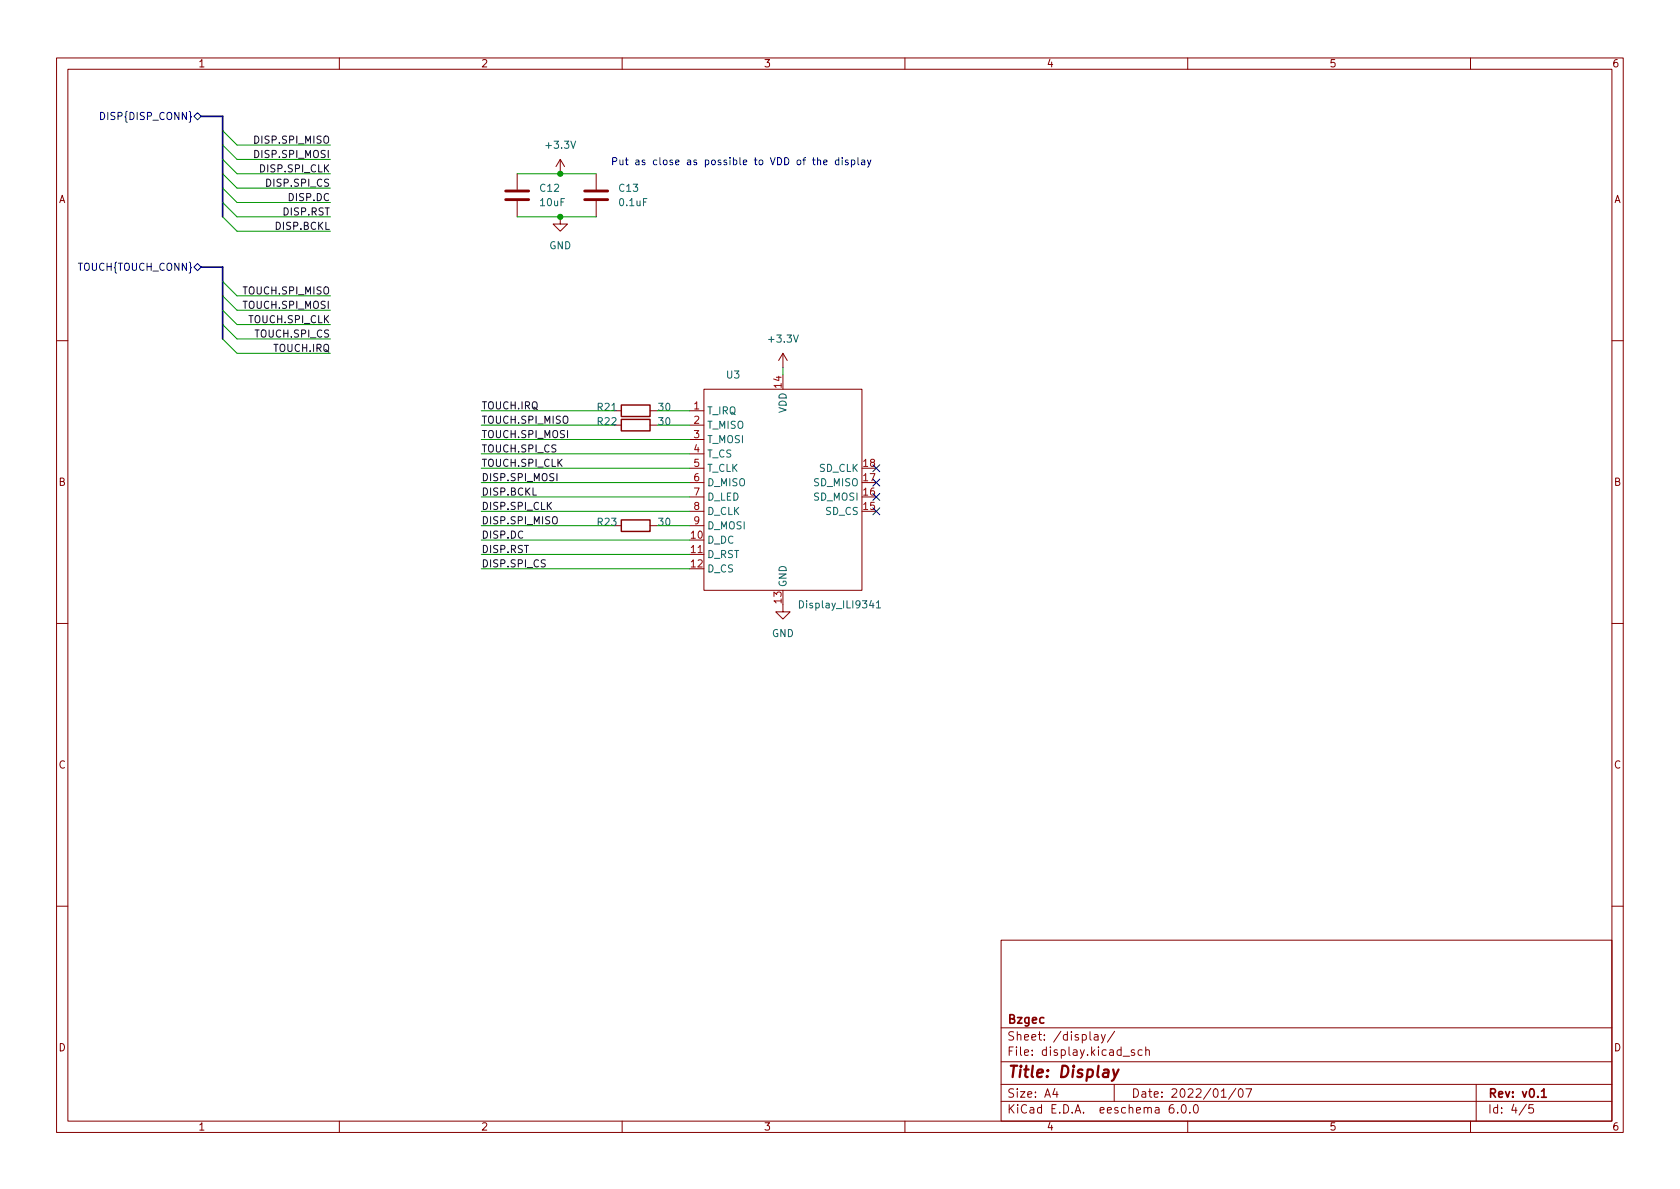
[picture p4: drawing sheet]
<svg xmlns="http://www.w3.org/2000/svg" width="297mm" height="210mm" viewBox="0 0 297 210" stroke-linecap="round" stroke-linejoin="round" font-family="sans-serif">
<g fill="none" stroke="#840000" stroke-width=".18">
<path d="M10 10.2h277v190.1h-277zM12 12.2h273v186.1h-273zM60 10.2v2M110 10.2v2M160 10.2v2M210 10.2v2M260 10.2v2M91.4 30.7v2.8M91.4 35.6v2.7M99.1 38.3v1.3h1.2l-1.2 1.3-1.3-1.3h1.3M99.1 28.2l-.8 1.3M99.1 28.2v2.5"/>
<path d="M99.1 28.2l.7 1.3M105.4 30.7v2.8M105.4 35.6v2.7M10 60.2h2M108.6 75.2h1.3M108.6 72.6h1.3M114.9 75.2h1.3M114.9 72.6h1.3M121.9 75.2h2.6M121.9 72.6h2.6M121.9 77.7h2.6M124.5 68.8h27.9v35.6h-27.9z"/>
<path d="M138.4 62.5l-.7 1.2M138.4 62.5v2.5M138.4 62.5l.8 1.2M285 60.2h2M108.6 93h1.3M114.9 93h1.3M121.9 93h2.6M121.9 98h2.6M121.9 80.3h2.6M121.9 82.8h2.6M121.9 85.3h2.6M121.9 87.9h2.6"/>
<path d="M121.9 90.4h2.6M10 110.2h2M138.4 106.9v1.3h1.3l-1.3 1.3-1.2-1.3h1.2M285 110.2h2M10 160.2h2M177 166.3h108v32h-108zM285 160.2h2M60 198.3v2M110 198.3v2M160 198.3v2M177 194.8h108M177 191.8h108"/>
<path d="M177 187.8h108M177 181.8h108M186.5 192.5l-.4 1h1M186.9 193v1M193.5 183h.6v.9M194.1 183.3l-.5 .1a.29 .29 0 0 0-.2 .2 .29 .29 0 0 0 .2 .3h.5M194.7 182.9l.4 1M195.4 182.9l-.5 1.4-.2 .1M197 191.8v3M197.1 182.4l-1.3 1.9M198.6 186.8h1.1M200.6 185.7l-.4-.1-.2 .2 .1 .3 .5 .1v.4h-.6"/>
<path d="M201.9 185.7l-.4-.1-.3 .3v.4l.2 .3h.5M202.6 185.8l.2-.2 .3 .1 .1 .9M202.6 185.1v1.5M207.4 195.3a.59 .59 0 0 0-.7 .7v.5l.2 .3h.4l.2-.1 .1-.5-.2-.2-.4-.1-.3 .3M208.2 196.7v.1M209.1 195.4l.1-.1a.81 .81 0 0 1 .6 .7 .81 .81 0 0 1-.3 .8h-.1a.81 .81 0 0 1-.6-.6 .81 .81 0 0 1 .3-.8zM210 198.3v2M210.4 196.7v.1M211.1 195.5l.3-.2a.81 .81 0 0 1 .5 .7 .81 .81 0 0 1-.3 .8h-.1a.81 .81 0 0 1-.4-1.3zM215.9 194h.9M218.5 192.5l-1.3 1.9M219.1 192.6l.2-.1a.81 .81 0 0 1 .6 .7 .81 .81 0 0 1-.3 .8h-.2a.81 .81 0 0 1-.5-.6 .81 .81 0 0 1 .2-.8z"/>
<path d="M220.3 192.5h1l-.7 1.5M260 198.3v2M261 191.8v6.5M269.9 195.3l-1.3 1.9M271.1 195.3h-.7l-.1 .7 .2-.1 .5 .1 .2 .2-.1 .5-.2 .1-.6-.1"/>
</g>
<path d="M272.6 193l.4-.5v1.5M272.6 194h.8" fill="none" stroke="#840000" stroke-width=".3"/>
<path d="M196.8 189.1l.3 1.4M197.8 189.1l-.9 1.8-.3 .2" fill="none" stroke="#840000" stroke-width=".4"/>
<path d="M109.9 74.2h5v2h-5zM109.9 71.6h5v2.1h-5zM109.9 91.9h5v2.1h-5z" fill="none" stroke="#840000" stroke-width=".25"/>
<path d="M89.4 35.3h4.1M89.4 33.8h4.1M103.4 35.3h4M103.4 33.8h4" fill="none" stroke="#840000" stroke-width=".51"/>
<path d="M141.4 106.2a.64 .64 0 0 1 .7 .7 .64 .64 0 0 1-.7 .6zM155 106.6l.3-.4v1.3M155 107.5h.7" fill="none" stroke="#006464" stroke-width=".18"/>
<path d="M17.8 19.9a.64 .64 0 0 1 .7 .6 .64 .64 0 0 1-.7 .6zM34.9 19.9l.7 .7-.7 .6-.6-.6zM34.3 47.2l.6-.6 .7 .6-.7 .7zM154.3 84.7l1.2 1.2M154.3 89.8l1.2 1.2M154.3 82.2l1.2 1.2M154.3 87.3l1.2 1.2M155.5 84.7l-1.2 1.2M155.5 89.8l-1.2 1.2M155.5 82.2l-1.2 1.2M155.5 87.3l-1.2 1.2" fill="none" stroke="#000084" stroke-width=".18"/>
<g fill="none" stroke="#0000c2" stroke-width=".18">
<path d="M144.6 28.4l.1-.1 .3 .1 .1 .7M145.6 28.7l.6-.1v-.2l-.4-.1-.2 .2 .1 .6h.5M148.3 28.4l-.4-.1-.2 .2 .1 .6h.5M148.3 27.9v1.2M148.9 27.9v.1M148.9 28.3v.8M149.9 28.4l-.3-.1-.1 .2v.2l.4 .1v.3h-.4M150.5 28.4l.4-.1 .2 .2-.1 .6h-.5M150.5 28.3v1.3M151.7 27.9v1.1l.2 .1M152.4 28.4h.4l.1 .7M152.9 28.6l-.4 .1-.2 .1 .2 .3h.4"/>
<path d="M153.4 28.3l.3 .8M154 28.3l-.4 1.1-.2 .2"/>
</g>
<path d="M35.6 20.6h3.8v17.7M35.6 47.2h3.8v12.7" fill="none" stroke="#000084" stroke-width=".3"/>
<g fill="none" stroke="#009600" stroke-width=".18">
<path d="M39.4 35.8l2.5 2.5h16.5M39.4 38.3l2.5 2.6h16.5M39.4 28.2l2.5 2.5h16.5M39.4 30.7l2.5 2.6h16.5M39.4 33.3l2.5 2.5h16.5M39.4 25.6l2.5 2.6h16.5M39.4 23.1l2.5 2.5h16.5M91.4 38.3h14M91.4 30.7h14M39.4 57.4l2.5 2.5h16.5M39.4 59.9l2.5 2.6h16.5M39.4 52.3l2.5 2.6h16.5"/>
<path d="M39.4 54.9l2.5 2.5h16.5M39.4 49.8l2.5 2.5h16.5M85.1 72.6h23.5M85.1 75.2h23.5M85.1 77.7h36.8M116.2 72.6h5.7M116.2 75.2h5.7M138.4 65v1.3M85.1 82.8h36.8M85.1 85.3h36.8M85.1 93h23.5M85.1 95.5h36.8"/>
<path d="M85.1 87.9h36.8M85.1 98h36.8M85.1 90.4h36.8M85.1 80.3h36.8M116.2 93h5.7M85.1 100.6h36.8"/>
</g>
<g fill="#009600" stroke="#009600" stroke-width=".18">
<circle cx="99.1" cy="30.7" r=".46"/>
<circle cx="99.1" cy="38.3" r=".46"/>
</g>
<text font-size="2.8" fill="#840000" x="178" y="190.6">Title: Display</text>
<g font-size="2.1" fill="#840000">
<text x="178" y="184">Sheet: /display/</text>
<text x="178" y="181">Bzgec</text>
<text x="178" y="186.7">File: display.kicad_sch</text>
<text x="178" y="196.9">KiCad E.D.A. eeschema 6.0.0</text>
<text x="178" y="194.1">Size: A4</text>
<text x="200" y="194.1">Date: 2022/01/07</text>
<text x="263" y="194.1">Rev: v0.1</text>
<text x="263" y="196.9">Id: 4/5</text>
</g>
<g font-size="1.8" fill="#840000">
<text x="35" y="11.9">1</text>
<text x="85" y="11.9">2</text>
<text x="135" y="11.9">3</text>
<text x="185" y="11.9">4</text>
<text x="235" y="11.9">5</text>
<text x="285" y="11.9">6</text>
<text x="10.3" y="35.9">A</text>
<text x="285.3" y="35.9">A</text>
<text x="10.3" y="85.9">B</text>
<text x="285.3" y="85.9">B</text>
<text x="10.3" y="135.9">C</text>
<text x="285.3" y="135.9">C</text>
<text x="10.3" y="185.9">D</text>
<text x="285.3" y="185.9">D</text>
<text x="35" y="199.9">1</text>
<text x="85" y="199.9">2</text>
<text x="135" y="199.9">3</text>
<text x="185" y="199.9">4</text>
<text x="235" y="199.9">5</text>
<text x="285" y="199.9">6</text>
</g>
<g font-size="1.8" fill="#000084">
<text x="18.4" y="21.2">DISP{DISP_CONN}</text>
<text x="14" y="47.9">TOUCH{TOUCH_CONN}</text>
</g>
<g font-size="1.8" fill="#0f0f0f">
<text x="45.4" y="25.4">DISP.SPI_MISO</text>
<text x="45.4" y="27.9">DISP.SPI_MOSI</text>
<text x="46.3" y="30.5">DISP.SPI_CLK</text>
<text x="47.5" y="33">DISP.SPI_CS</text>
<text x="51.2" y="35.5">DISP.DC</text>
<text x="48.9" y="40.6">DISP.BCKL</text>
<text x="50.3" y="38.1">DISP.RST</text>
<text x="43.3" y="52.1">TOUCH.SPI_MISO</text>
<text x="43.3" y="54.6">TOUCH.SPI_MOSI</text>
<text x="44.2" y="57.1">TOUCH.SPI_CLK</text>
<text x="45.3" y="59.7">TOUCH.SPI_CS</text>
<text x="48.5" y="62.2">TOUCH.IRQ</text>
<text x="85.1" y="72.4">TOUCH.IRQ</text>
<text x="85.1" y="77.5">TOUCH.SPI_MOSI</text>
<text x="85.1" y="74.9">TOUCH.SPI_MISO</text>
<text x="85.1" y="82.5">TOUCH.SPI_CLK</text>
<text x="85.1" y="80">TOUCH.SPI_CS</text>
<text x="85.1" y="85.1">DISP.SPI_MOSI</text>
<text x="85.1" y="87.6">DISP.BCKL</text>
<text x="85.1" y="90.2">DISP.SPI_CLK</text>
<text x="85.1" y="95.2">DISP.DC</text>
<text x="85.1" y="92.7">DISP.SPI_MISO</text>
<text x="85.1" y="97.8">DISP.RST</text>
<text x="85.1" y="100.3">DISP.SPI_CS</text>
</g>
<g font-size="1.8" fill="#006464">
<text x="96.7" y="26.3">+3.3V</text>
<text x="95.6" y="33.9">C12</text>
<text x="109.5" y="33.9">C13</text>
<text x="95.6" y="36.4">10uF</text>
<text x="109.6" y="36.4">0.1uF</text>
<text x="97.1" y="44.1">GND</text>
<text x="136.1" y="60.6">+3.3V</text>
<text x="128.5" y="66.9">U3</text>
<text x="105.7" y="75.2">R22</text>
<text x="105.7" y="72.6">R21</text>
<text x="116.5" y="75.2">30</text>
<text x="116.5" y="72.6">30</text>
<text x="125" y="73.3">T_IRQ</text>
<text x="125" y="75.8">T_MISO</text>
<text x="139.1" y="73.1" transform="rotate(-90 139.1 73.1)">VDD</text>
<text x="125" y="78.4">T_MOSI</text>
<text x="125" y="80.9">T_CS</text>
<text x="125" y="83.4">T_CLK</text>
<text x="144.8" y="83.4">SD_CLK</text>
<text x="125" y="86">D_MISO</text>
<text x="125" y="88.5">D_LED</text>
<text x="143.9" y="88.5">SD_MOSI</text>
<text x="143.9" y="86">SD_MISO</text>
<text x="105.7" y="93">R23</text>
<text x="116.5" y="93">30</text>
<text x="125" y="91.1">D_CLK</text>
<text x="125" y="93.6">D_MOSI</text>
<text x="146" y="91.1">SD_CS</text>
<text x="125" y="96.1">D_DC</text>
<text x="125" y="98.7">D_RST</text>
<text x="125" y="101.2">D_CS</text>
<text x="139.1" y="103.9" transform="rotate(-90 139.1 103.9)">GND</text>
<text x="141.9" y="107.6">Display_ILI9341</text>
<text x="136.5" y="112.6">GND</text>
</g>
<text font-size="1.8" fill="#0000c2" x="107.9" y="29.2">Put as close as possible to VDD of the display</text>
<g font-size="1.8" fill="#a90000">
<text x="138.2" y="68.5" transform="rotate(-90 138.2 68.5)">14</text>
<text x="122.7" y="72.4">1</text>
<text x="122.7" y="74.9">2</text>
<text x="122.7" y="77.5">3</text>
<text x="122.7" y="80">4</text>
<text x="122.7" y="82.5">5</text>
<text x="152.7" y="82.5">18</text>
<text x="122.7" y="85.1">6</text>
<text x="122.7" y="87.6">7</text>
<text x="152.7" y="87.6">16</text>
<text x="152.7" y="85.1">17</text>
<text x="122.2" y="95.2">10</text>
<text x="122.7" y="90.2">8</text>
<text x="122.7" y="92.7">9</text>
<text x="152.7" y="90.2">15</text>
<text x="122.2" y="97.8">11</text>
<text x="122.2" y="100.3">12</text>
<text x="138.2" y="106.6" transform="rotate(-90 138.2 106.6)">13</text>
</g>
</svg>
